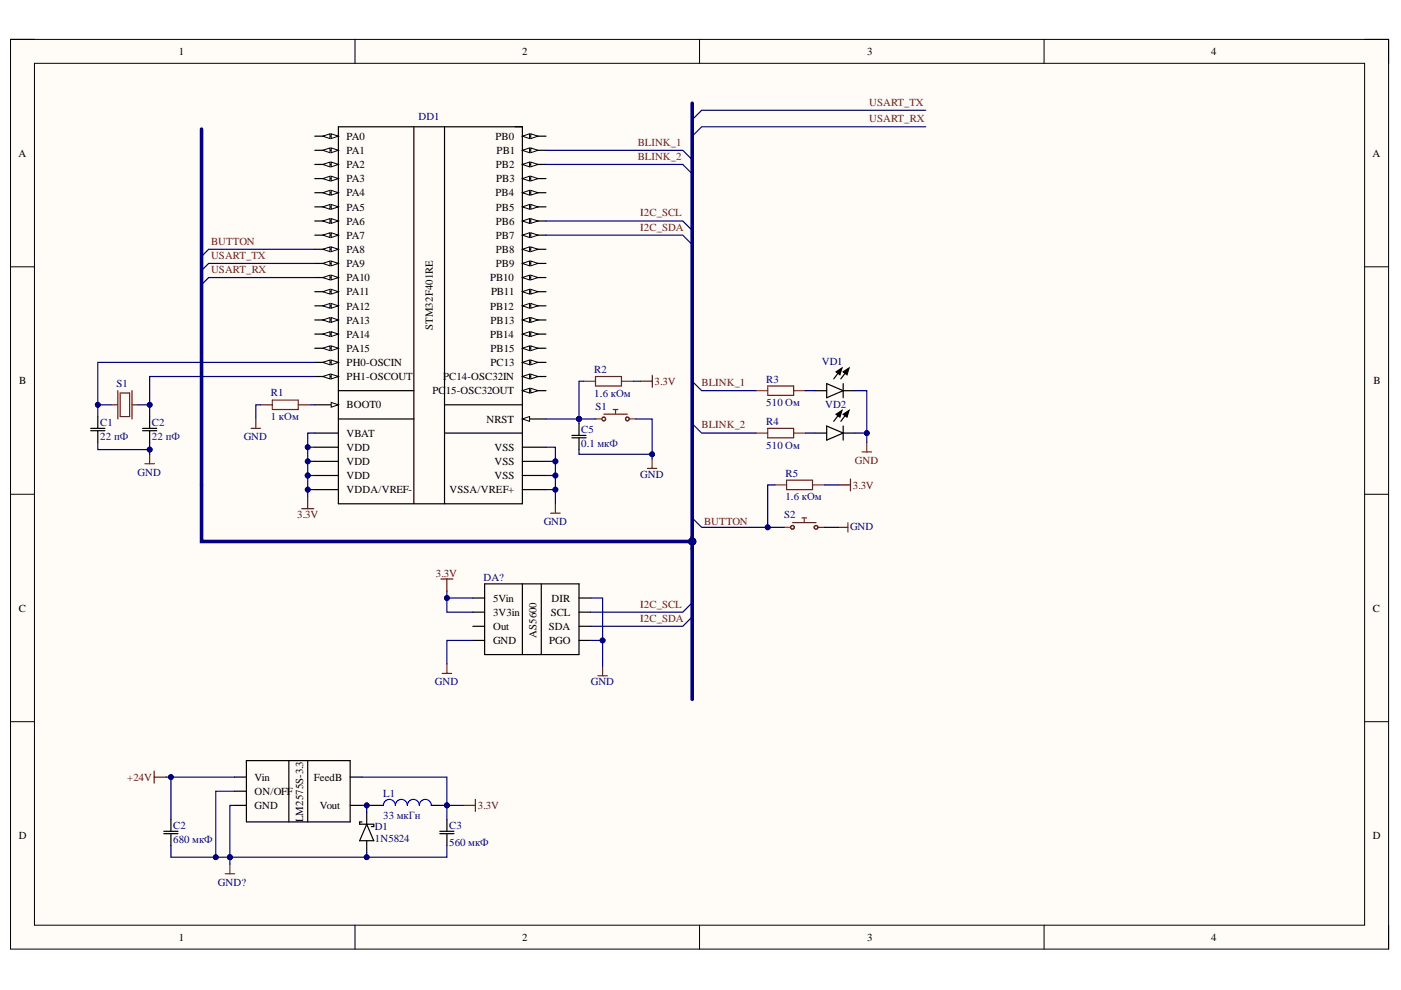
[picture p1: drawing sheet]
# Altium schematic sheet Sheet1.SchDoc
size A4

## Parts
(Parts that share a designator on the sheet are numbered #1, #2 ... from top to bottom, then left to right.)
*  LM2575  (value not drawn)
C1  22 пФ
C2#1  22 пФ
C2#2  680 мкФ
C3  560 мкФ
C5  0.1 мкФ
D1  1N5824
DA?  AS5600  (value not drawn)
DD1  STM32F401R  [F401RE]  (value not drawn)
GND#1  GND  (value not drawn)
GND#2  GND  (value not drawn)
GND#3  GND  (value not drawn)
GND#4  GND  (value not drawn)
GND#5  GND  (value not drawn)
GND#6  (no value)
GND#7  GND  (value not drawn)
GND#8  GND  (value not drawn)
GND?  GND  (value not drawn)
L1  value 33 мкГн  (hidden comment: Inductor)
R1  1 кОм
R2  1.6 кОм
R3  510 Ом
R4  510 Ом
R5  1.6 кОм
S1#1  Кварц  (value not drawn)
S1#2  Button  (value not drawn)
S2  Button  (value not drawn)
VD1  LED  (value not drawn)
VD2  LED  (value not drawn)

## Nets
3.3V: *.?4(FeedB) C3.C?(Cond) DA?.?1(5Vin) DA?.?2(3V3in) DD1.?20(VBAT) DD1.?21(VDD) DD1.?22(VDD) DD1.?23(VDD) DD1.?24(VDDA/VREF-) L1.2 R2.?1 R5.?1
+24V: *.?1(Vin) C2#2.C?(Cond)
Net*_?2: *.?2(ON/OFF) *.?3(GND) C2#2.?1 C3.?1 D1.?2 GND?.?1
Net*_?5: *.?5(Vout) D1.?1 L1.1
NetC1_?1: C1.?1 C2#1.?1 GND#3.?1
NetC1_C?: C1.C?(Cond) DD1.?17(PH0-OSCIN) S1#1.Q?(Кварц)
NetC2#1_C?: C2#1.C?(Cond) DD1.?18(PH1-OSCOUT) S1#1.?1
NetC5_?1: C5.?1 GND#4.?1 S1#2.?1
NetC5_C?: C5.C?(Cond) DD1.?44(NRST) R2.?2 S1#2.?2
NetDA?_?4: DA?.?4(GND) GND#7.?1
NetDA?_?5: DA?.?5(DIR) DA?.?8(PGO) GND#8.?1
NetDD1_?19: DD1.?19(BOOT0) R1.?1
NetDD1_?45: DD1.?45(VSS) DD1.?46(VSS) DD1.?47(VSS) DD1.?48(VSSA/VREF+) GND#5.?1
NetGND#1_?1: GND#1.?1 R1.?2
NetGND#2_?1: GND#2.?1 VD1.?2 VD2.?2
NetGND#6_?1: GND#6.?1 S2.?1
NetR3_?1: R3.?1 VD1.?1
NetR4_?1: R4.?1 VD2.?1
NetR5_?2: R5.?2 S2.?2

Not connected (* = marked no-connect by the designer): DA? ?3(Out) ?6(SCL) ?7(SDA); DD1 ?1(PA0) ?2(PA1) ?3(PA2) ?4(PA3) ?5(PA4) ?6(PA5) ?7(PA6) ?8(PA7) ?9(PA8) ?10(PA9) ?11(PA10) ?12(PA11) ?13(PA12) ?14(PA13) ?15(PA14) ?16(PA15) ?25(PB0) ?26(PB1) ?27(PB2) ?28(PB3) ?29(PB4) ?30(PB5) ?31(PB6) ?32(PB7) ?33(PB8) ?34(PB9) ?35(PB10) ?36(PB11) ?37(PB12) ?38(PB13) ?39(PB14) ?40(PB15) ?41(PC13) ?42(PC14-OSC32IN) ?43(PC15-OSC32OUT); R3 ?2; R4 ?2

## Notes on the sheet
- USART_TX
- USART_RX
- BLINK_1
- BLINK_2
- BUTTON
- I2C_SDA
- I2C_SCL
- (near R3) BLINK_1
